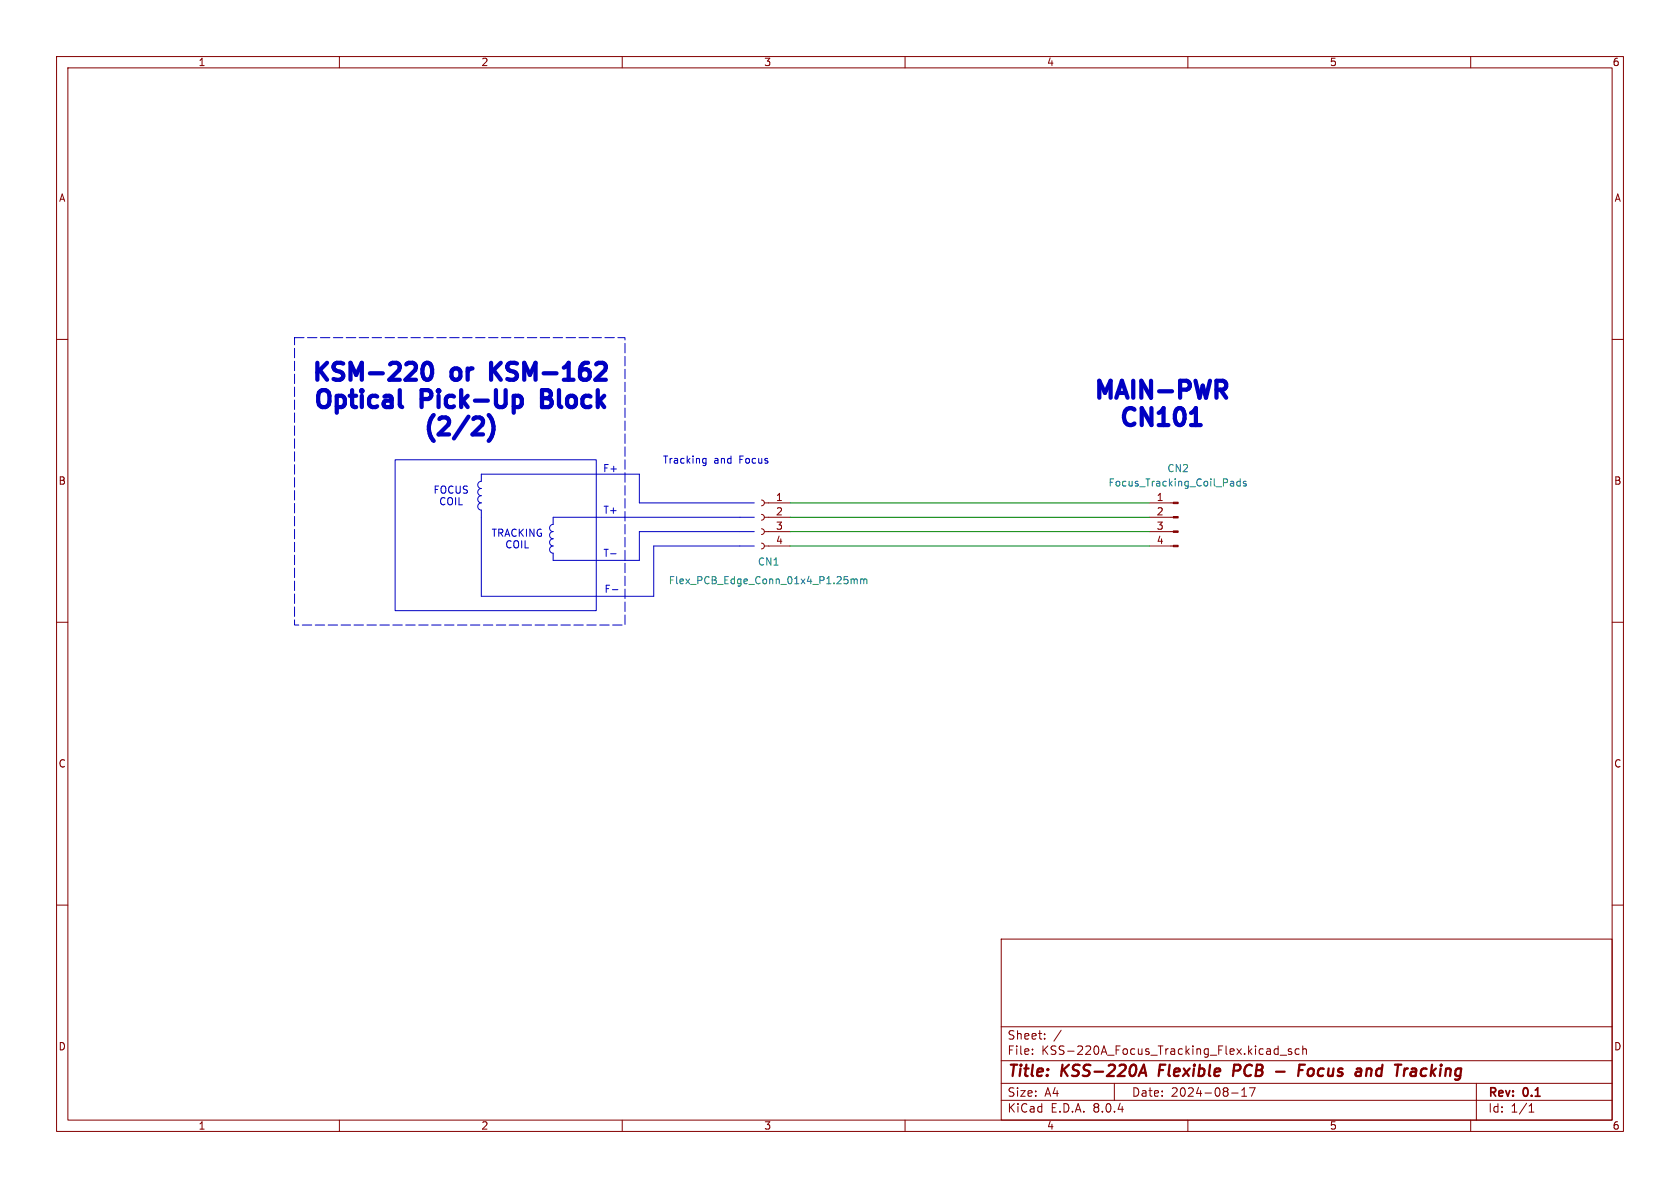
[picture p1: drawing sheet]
<svg xmlns="http://www.w3.org/2000/svg" width="297mm" height="210mm" viewBox="0 0 297 210" stroke-linecap="round" stroke-linejoin="round" font-family="sans-serif">
<g fill="none" stroke="#840000" stroke-width=".18">
<path d="M10 10h277v190h-277zM12 12h273v186h-273zM60 10v2M110 10v2M160 10v2M210 10v2M260 10v2M10 60h2M285 60h2M134.6 96l.4 .2 .1 .3-.1 .4-.4 .1M134.6 93.5l.4 .1 .1 .4-.1 .3-.4 .2M134.6 90.9l.4 .2 .1 .3-.1 .4-.4 .1"/>
<path d="M134.6 88.4l.4 .1 .1 .4-.1 .4-.4 .1M135.1 96.5h4.6M135.1 94h4.6M135.1 91.4h4.6M135.1 88.9h4.6M203.2 96.5h4.2M203.2 94h4.2M203.2 91.4h4.2M203.2 88.9h4.2M10 110h2M285 110h2M10 160h2"/>
<path d="M285 160h2M177 166h108v32h-108zM60 198v2M110 198v2M160 198v2M177 194.5h108M177 191.5h108M177 187.5h108M177 181.5h108M182.5 186.3v.1M182.5 185.5v.1M184.7 183.6v.1"/>
<path d="M184.7 182.8v.1M187.6 182.1l-1.3 2M197 191.5v3M210 198v2M217.7 193.2h1.2M219.5 193.8h.9M219.5 192.7l.5-.4v1.5M220.9 192.3h1l-.7 1.5M225.4 186.3h.6M225.4 185.5h.6M226 184.9v1.5M226.3 186.5h1.2"/>
<path d="M228.3 185.5l-.3-.1-.3 .2 .1 .2 .5 .2v.3h-.6M229.7 185.5l-.5-.1-.2 .3v.4l.1 .2h.6M230.3 185.5l.2-.1 .4 .1 .1 .9M230.3 184.9v1.5M260 198v2M261 191.5v6.5M270.3 196.6h.9M270.3 195.5l.4-.4v1.5"/>
</g>
<g fill="none" stroke="#840000" stroke-width=".4">
<path d="M201.3 190.2l.9-2 .4 2M201.6 189.6h.9M205.1 188.2l-.3 2M219 188.2h-.8l-.2 2M219.1 189.2l-1 .1M225.6 189.4h1.5M229.6 189.2h.7M230.7 188.2h-1l-.2 2M232.1 189a.59 .59 0 0 0-.9 .3v.7a.53 .53 0 0 0 .9 0M241.9 188.9l.5 .1 .1 .2-.2 1M249.8 188.9l.5 .1v1.2M250.3 190.1l-.7 .1"/>
<path d="M250.4 189.4h-.7"/>
</g>
<g fill="none" stroke="#008484" stroke-width=".18">
<path d="M218 85.1l.1 .8M218.1 85.9h-.1M218.1 85.4h-.1M219.3 84.7v1.2M219.3 85.1h-.4l-.2 .2 .1 .6h.5M220.3 85.1h-.3l-.2 .2 .1 .1 .4 .2v.3h-.5M150.5 102.3v.9M150.5 102.5l.3-.2 .2 .2M151 102.5l.2-.2 .3 .1 .1 .8M151 102.5v.7M152.2 102.5l.3-.2 .2 .2M152.2 102.3v.9"/>
<path d="M152.7 102.5l.2-.2 .3 .1v.8M152.7 102.5v.7"/>
</g>
<g fill="#840000" stroke="#840000" stroke-width=".18">
<path d="M207.4 91.3h.9v.3h-.9z"/>
<path d="M207.4 96.4h.9v.2h-.9z"/>
<path d="M207.4 93.9h.9v.2h-.9z"/>
<path d="M207.4 88.8h.9v.2h-.9z"/>
</g>
<path d="M69.8 81.3h35.6v26.7h-35.6zM97.8 92.7a.64 .64 0 0 0-.6 .6 .64 .64 0 0 0 .6 .7 .64 .64 0 0 0-.6 .6 .64 .64 0 0 0 .6 .6 .64 .64 0 0 0-.6 .7 .64 .64 0 0 0 .6 .6 .64 .64 0 0 0-.6 .7 .64 .64 0 0 0 .6 .6v1.3h15.2v-5.1h20.3M107.9 97.9h1M124.3 81.8h.5M124.3 81.1h.5M124.8 81v1.1l-.1 .1-.3 .1M133.3 88.9h-20.3v-5.1h-27.9v1.3a.64 .64 0 0 0-.6 .6 .64 .64 0 0 0 .6 .7 .64 .64 0 0 0-.6 .6 .64 .64 0 0 0 .6 .6 .64 .64 0 0 0-.6 .7 .64 .64 0 0 0 .6 .6 .64 .64 0 0 0-.6 .6 .64 .64 0 0 0 .6 .7v15.2h30.5v-8.9h17.7M133.3 91.4h-35.5v1.3M108.3 104.2h.9" fill="none" stroke="#0000c2" stroke-width=".18"/>
<g fill="none" stroke="#0000c2" stroke-width=".75">
<path d="M70.7 69v2.5l.1 .3 .3 .2M75 64.4a.72 .72 0 0 1 .7-.3 .72 .72 0 0 1 .5 .6 1.76 1.76 0 0 1-.5 2.4 .77 .77 0 0 1-.9-.5 2.56 2.56 0 0 1 .2-2.2zM85.2 75.1l-1.7 1.7h1.9M86.8 64.1v3M87.2 65.4l1.3 1.7M87.2 75.4a3.3 3.3 0 0 1-.8 2.5M88.5 64.1l-1.7 1.7M91.1 70h.6l.4 .3 .1 .2v.9l-.1 .3-.4 .3h-.6M95.8 69v3h1.2M95.8 70.4h1M210.6 75.1h1.7M211.4 72.1v3"/>
<path d="M215.1 67.3h1.1a.81 .81 0 0 1 .6 .8 .81 .81 0 0 1-.6 .8h-1.1M215.8 68.9l1 1.4"/>
</g>
<path d="M52.1 59.7h58.4v50.8h-58.4z" fill="none" stroke="#0000c2" stroke-width=".18" stroke-dasharray="1.7 .6"/>
<path d="M139.7 96.5h63.5M139.7 94h63.5M139.7 88.9h63.5M139.7 91.4h63.5" fill="none" stroke="#008400" stroke-width=".18"/>
<g font-size="4.2" fill="#0000c2">
<text x="54.6" y="68.4">KSM-220</text>
<text x="80.1" y="68.4">or</text>
<text x="88.6" y="68.4">KSM-162</text>
<text x="192.8" y="71.6">MAIN-PWR</text>
<text x="54.9" y="73.2">Optical</text>
<text x="74.6" y="73.2">Pick-Up</text>
<text x="97.6" y="73.2">Block</text>
<text x="197.3" y="76.4">CN101</text>
<text x="74.3" y="78.1">(2/2)</text>
</g>
<g font-size="2.8" fill="#840000">
<text x="178" y="190.9">Title:</text>
<text x="187.7" y="190.9">KSS-220A</text>
<text x="205.7" y="190.9">Flexible</text>
<text x="219.6" y="190.9">PCB</text>
<text x="232.8" y="190.9">Focus</text>
<text x="243.8" y="190.9">and</text>
<text x="251.5" y="190.9">Tracking</text>
</g>
<g font-size="2.1" fill="#840000">
<text x="178" y="184">Sheet:</text>
<text x="178" y="186.7">File:</text>
<text x="184.1" y="186.7">KSS-220A_Focus_Tracking_Flex.kicad_sch</text>
<text x="178" y="196.9">KiCad</text>
<text x="178" y="194.1">Size:</text>
<text x="184.7" y="194.1">A4</text>
<text x="185.7" y="196.9">E.D.A.</text>
<text x="193.3" y="196.9">8.0.4</text>
<text x="200" y="194.1">Date:</text>
<text x="207" y="194.1">2024-08-17</text>
<text x="263" y="194.3">Rev:</text>
<text x="263" y="196.9">Id:</text>
<text x="267.1" y="196.9">1/1</text>
<text x="269.4" y="194.3">0.1</text>
</g>
<g font-size="1.8" fill="#840000">
<text x="35" y="11.9">1</text>
<text x="85" y="11.9">2</text>
<text x="135" y="11.9">3</text>
<text x="185" y="11.9">4</text>
<text x="235" y="11.9">5</text>
<text x="285" y="11.9">6</text>
<text x="10.3" y="35.9">A</text>
<text x="285.3" y="35.9">A</text>
<text x="10.3" y="85.9">B</text>
<text x="137.1" y="88.6">1</text>
<text x="204.4" y="88.6">1</text>
<text x="285.3" y="85.9">B</text>
<text x="137.1" y="91.2">2</text>
<text x="137.1" y="93.7">3</text>
<text x="204.4" y="91.2">2</text>
<text x="204.4" y="93.7">3</text>
<text x="137.1" y="96.3">4</text>
<text x="204.4" y="96.3">4</text>
<text x="10.3" y="135.9">C</text>
<text x="285.3" y="135.9">C</text>
<text x="10.3" y="185.9">D</text>
<text x="285.3" y="185.9">D</text>
<text x="35" y="199.9">1</text>
<text x="85" y="199.9">2</text>
<text x="135" y="199.9">3</text>
<text x="185" y="199.9">4</text>
<text x="235" y="199.9">5</text>
<text x="285" y="199.9">6</text>
</g>
<g font-size="1.8" fill="#0000c2">
<text x="106.5" y="83.7">F+</text>
<text x="117.1" y="82">Tracking</text>
<text x="126.2" y="82">and</text>
<text x="130.8" y="82">Focus</text>
<text x="76.5" y="87.5">FOCUS</text>
<text x="77.5" y="89.5">COIL</text>
<text x="86.8" y="95.1">TRACKING</text>
<text x="106.6" y="91">T+</text>
<text x="89.2" y="97.1">COIL</text>
<text x="106.6" y="98.7">T-</text>
<text x="106.8" y="105">F-</text>
</g>
<g font-size="1.8" fill="#008484">
<text x="206.3" y="83.7">CN2</text>
<text x="195.9" y="86.2">Focus_Tracking_Coil_Pads</text>
<text x="133.9" y="100.2">CN1</text>
<text x="118.1" y="103.5">Flex_PCB_Edge_Conn_01x4_P1.25mm</text>
</g>
</svg>
